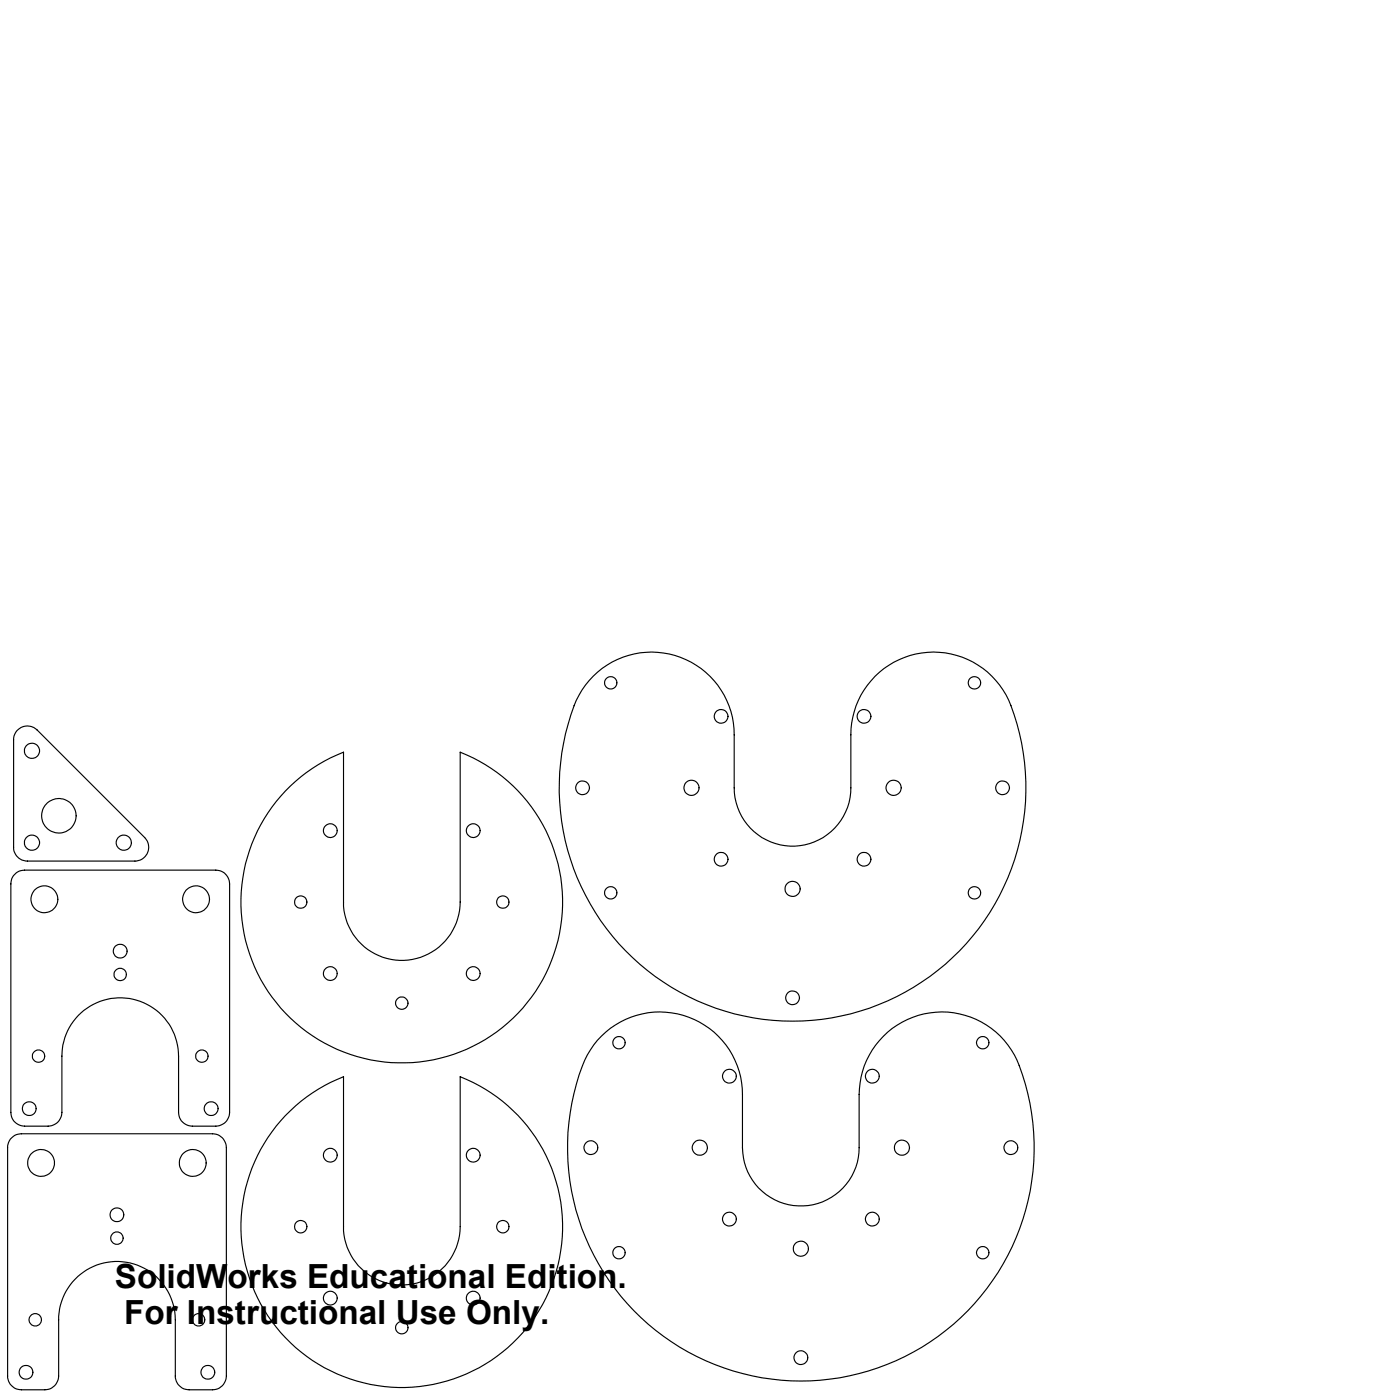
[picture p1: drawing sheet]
<svg xmlns="http://www.w3.org/2000/svg" width="305mm" height="305mm" viewBox="0 0 305 305" stroke-linecap="round" stroke-linejoin="round" font-family="sans-serif">
<g fill="none" stroke="#000" stroke-width=".25">
<path d="M3.6 159.1a3 3 0 0 1 4.5-.2l23.4 23.5a3 3 0 0 1 .6 3.2 3 3 0 0 1-2.7 1.9h-23.4a3 3 0 0 1-3-3v-23.7l.2-.9zM129.2 147.2a18 18 0 0 1 19.6-3.8 18 18 0 0 1 11 16.6v11.5a12.7 12.7 0 0 0 12.7 12.7 12.7 12.7 0 0 0 12.7-12.7v-11.5a18 18 0 0 1 15.9-17.9 18 18 0 0 1 19.7 13.5 50.8 50.8 0 0 1-50 66.7 50.8 50.8 0 0 1-45.3-69.9 18.3 18.3 0 0 1 3.7-5.2zM63.3 171.1a35.4 35.4 0 0 1 11.5-7.3v32.6a12.7 12.7 0 0 0 12.7 12.7 12.7 12.7 0 0 0 12.7-12.7v-32.6a35 35 0 0 1 17.7 49.9 35 35 0 0 1-52 10.3 35 35 0 0 1-2.6-52.9zM3 190.6l1.2-.9 1.2-.3h41.6a3 3 0 0 1 3 3v49.8a3 3 0 0 1-3 3h-5.1a3 3 0 0 1-3-3v-12.3a12.7 12.7 0 0 0-12.7-12.7 12.7 12.7 0 0 0-12.7 12.7v12.3a3 3 0 0 1-3 3h-5.1a3 3 0 0 1-3-3v-49.8l.2-1.1zM131 225.6a18 18 0 0 1 19.5-3.9 18 18 0 0 1 11.1 16.6v11.6a12.7 12.7 0 0 0 12.7 12.6 12.7 12.7 0 0 0 12.7-12.6v-11.6a18 18 0 0 1 15.9-17.8 18 18 0 0 1 19.7 13.5 50.8 50.8 0 0 1-49.9 66.7 50.8 50.8 0 0 1-45.4-69.9l.6-1.1a17.3 17.3 0 0 1 3.1-4.1zM2.3 248l1.2-.9 1.2-.3h41.6a3 3 0 0 1 3 3v49.8a3 3 0 0 1-3 3h-5.1a3 3 0 0 1-3-3v-12.3a12.7 12.7 0 0 0-12.7-12.7 12.7 12.7 0 0 0-12.7 12.7v12.3a3 3 0 0 1-3 3h-5.1a3 3 0 0 1-3-3v-50.2zM62.2 242.9a35.3 35.3 0 0 1 12.6-8.5v32.7a12.7 12.7 0 0 0 12.7 12.7 12.7 12.7 0 0 0 12.7-12.7v-32.7a35 35 0 0 1 18 49.5 35 35 0 0 1-51.4 11.4 35 35 0 0 1-4.6-52.4z"/>
<circle cx="133" cy="148.7" r="1.34"/>
<circle cx="157" cy="156" r="1.5"/>
<circle cx="188.1" cy="156" r="1.5"/>
<circle cx="212.1" cy="148.7" r="1.35"/>
<circle cx="7" cy="163.5" r="1.65"/>
<circle cx="12.8" cy="177.6" r="3.8"/>
<circle cx="126.8" cy="171.5" r="1.51"/>
<circle cx="150.5" cy="171.5" r="1.65"/>
<circle cx="194.6" cy="171.5" r="1.66"/>
<circle cx="218.3" cy="171.5" r="1.51"/>
<circle cx="7" cy="183.5" r="1.65"/>
<circle cx="9.7" cy="195.8" r="2.93"/>
<circle cx="27" cy="183.5" r="1.65"/>
<circle cx="42.7" cy="195.8" r="2.93"/>
<circle cx="65.5" cy="196.4" r="1.35"/>
<circle cx="71.9" cy="180.8" r="1.49"/>
<circle cx="103" cy="180.8" r="1.49"/>
<circle cx="109.5" cy="196.4" r="1.34"/>
<circle cx="133" cy="194.4" r="1.34"/>
<circle cx="157" cy="187.1" r="1.51"/>
<circle cx="172.6" cy="193.5" r="1.65"/>
<circle cx="188.1" cy="187.1" r="1.51"/>
<circle cx="212.1" cy="194.4" r="1.35"/>
<circle cx="26.2" cy="207.1" r="1.5"/>
<circle cx="26.2" cy="212.2" r="1.34"/>
<circle cx="71.9" cy="212" r="1.49"/>
<circle cx="87.5" cy="218.4" r="1.36"/>
<circle cx="103" cy="212" r="1.49"/>
<circle cx="172.5" cy="217.2" r="1.51"/>
<circle cx="8.4" cy="229.9" r="1.34"/>
<circle cx="44" cy="229.9" r="1.34"/>
<circle cx="134.8" cy="227" r="1.34"/>
<circle cx="158.8" cy="234.3" r="1.51"/>
<circle cx="189.9" cy="234.3" r="1.51"/>
<circle cx="214" cy="227" r="1.34"/>
<circle cx="6.4" cy="241.4" r="1.5"/>
<circle cx="8.9" cy="253.2" r="2.92"/>
<circle cx="42" cy="253.2" r="2.92"/>
<circle cx="46" cy="241.4" r="1.51"/>
<circle cx="71.9" cy="251.5" r="1.5"/>
<circle cx="103" cy="251.5" r="1.5"/>
<circle cx="128.6" cy="249.9" r="1.51"/>
<circle cx="152.4" cy="249.9" r="1.66"/>
<circle cx="196.4" cy="249.9" r="1.65"/>
<circle cx="220.1" cy="249.9" r="1.51"/>
<circle cx="25.5" cy="264.5" r="1.5"/>
<circle cx="25.5" cy="269.6" r="1.35"/>
<circle cx="65.5" cy="267.1" r="1.35"/>
<circle cx="109.5" cy="267.1" r="1.34"/>
<circle cx="134.8" cy="272.7" r="1.34"/>
<circle cx="158.8" cy="265.4" r="1.51"/>
<circle cx="174.4" cy="271.9" r="1.65"/>
<circle cx="189.9" cy="265.4" r="1.51"/>
<circle cx="214" cy="272.7" r="1.34"/>
<circle cx="5.7" cy="298.8" r="1.5"/>
<circle cx="7.7" cy="287.4" r="1.35"/>
<circle cx="43.2" cy="287.4" r="1.35"/>
<circle cx="45.2" cy="298.8" r="1.5"/>
<circle cx="71.9" cy="282.6" r="1.49"/>
<circle cx="87.5" cy="289.1" r="1.36"/>
<circle cx="103" cy="282.6" r="1.49"/>
<circle cx="174.3" cy="295.6" r="1.51"/>
</g>
<g font-size="7.2">
<text x="25" y="280.3">SolidWorks Educational Edition.</text>
<text x="27" y="288.2">For Instructional Use Only.</text>
</g>
</svg>
